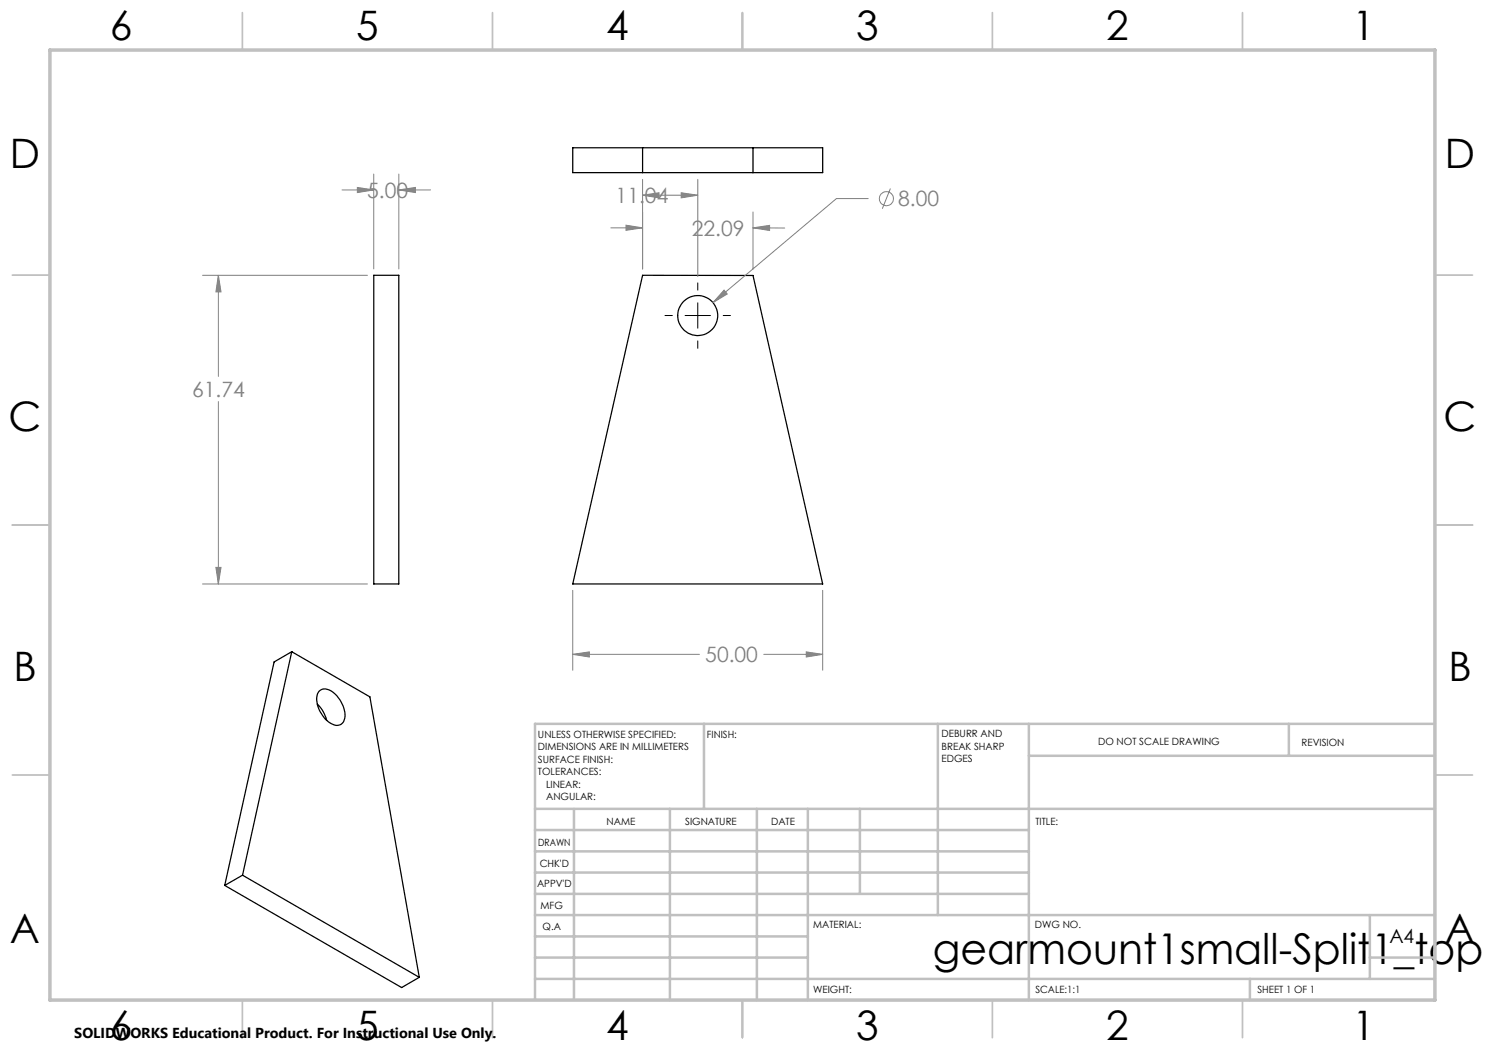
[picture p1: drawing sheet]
<svg xmlns="http://www.w3.org/2000/svg" width="297mm" height="210mm" viewBox="0 0 297 210" stroke-linecap="round" stroke-linejoin="round" font-family="sans-serif">
<g fill="none" stroke="#000" stroke-width=".25">
<path d="M114.5 29.6h50v4.9h-50zM128.5 29.6v4.9M150.6 29.6v4.9M74.8 55.1h5v61.7h-5zM128.5 55.1h22.1l13.9 61.7h-50zM58.3 130.3l-9.8 44.7M58.3 130.3l15.7 9.1 9.9 56.1M58.3 130.3l-3.5 2.1-9.9 44.7M63.8 138.2a2.08 2.08 0 0 1 2.9 .4 5.7 5.7 0 0 1 2.2 5.3 1.66 1.66 0 0 1-2.8 .7 5.7 5.7 0 0 1-2.6-5.8zM63.5 140.8a6.5 6.5 0 0 1 1.8 3.3M44.9 177.1l35.4 20.4 3.6-2M48.5 175l35.4 20.5"/>
<path d="M48.5 175l-3.6 2.1"/>
<circle cx="139.5" cy="63.1" r="4"/>
</g>
<g fill="none" stroke="#808080" stroke-width=".2">
<path d="M68.4 38h6.4M71.5 37.5l3.3 .5-3.3 .5zM74.8 34.8v19M79.8 38l3.3-.5v1zM79.8 34.8v19M79.8 38h6.3M128.5 39l3.3-.4v1zM128.5 39h.1M128.5 35.9v17.9M128.5 39h11.1M136.2 38.6l3.4 .4-3.4 .6zM139.6 35.9v19.4"/>
<path d="M173.6 39.7h-6.3l-24.7 20.8M178.1 37.7l-1.6 4.1M40.5 55.1h33M43.7 55.1l.5 3.3h-1zM43.7 55.1v20.2M122.2 45.6h6.3M125.2 45l3.3 .6-3.3 .5zM144.8 58l.7 .8-2.9 1.7zM150.6 45.6l3.3-.5v1zM150.6 42.4v11.4M150.6 45.6h6.4M43.7 80.3v36.5"/>
<path d="M40.5 116.8h33M43.2 113.5h1l-.5 3.3zM114.5 118.1v15.9M164.5 118.1v15.9M114.5 130.9l3.4-.5v1zM114.5 130.9h25.4M152.8 130.9h11.7M161.3 130.4l3.2 .5-3.2 .5z"/>
<circle cx="177.3" cy="39.7" r="1.4"/>
</g>
<path d="M139.6 56.6v1.4M133 63.1h1.5M137 63.1h5.1M139.6 60.6v5M139.6 68.2v1.5M144.6 63.1h1.5" fill="none" stroke="#000" stroke-width=".2"/>
<g fill="none" stroke="#c0c0c0" stroke-width=".35">
<path d="M48.5 2.5v7.5M98.5 2.5v7.5M148.5 2.5v7.5M198.5 2.5v7.5M248.5 2.5v7.5M2.5 55h7.5M287 55h7.5M2.5 105h7.5M287 105h7.5M2.5 155h7.5M287 155h7.5M48.5 200v7.5"/>
<path d="M98.5 200v7.5M148.5 200v7.5M198.5 200v7.5M248.5 200v7.5"/>
</g>
<g fill="none" stroke="#c0c0c0" stroke-width=".5">
<path d="M140.8 144.8v17M187.6 144.8v38.2M205.8 144.8v55.2M205.8 151.2h81.2M257.8 144.8v6.4M287 144.8h-180v55.2M107 161.8h180M107 178.8h98.8M107 174.5h98.8M107 170.3h98.8M107 166h98.8M114.8 161.8v38.2"/>
<path d="M134 161.8v38.2M151.4 161.8v38.2M161.6 161.8v38.2M172 161.8v17M107 195.8h180M107 191.5h54.6M107 187.3h54.6M107 183h180M250 195.8v4.2M274 191.5h13M274 183v12.8"/>
</g>
<path d="M10 10h277v190h-277z" fill="none" stroke="#c0c0c0" stroke-width=".7"/>
<path d="M150.6 45.6l3.3-.5v1zM125.2 45l3.3 .6-3.3 .5zM161.3 130.4l3.2 .5-3.2 .5zM114.5 130.9l3.4-.5v1zM144.8 58l-2.2 2.5 2.9-1.7zM136.2 38.6l3.4 .4-3.4 .6zM128.5 39l3.3-.4v1zM43.2 113.5h1l-.5 3.3zM43.7 55.1l.5 3.3h-1zM79.8 38l3.3-.5v1zM71.5 37.5l3.3 .5-3.3 .5z" fill="#808080"/>
<text font-size="8.5" x="186.6" y="192.7">gearmount1small-Split1_top</text>
<g font-size="8.1">
<text x="22" y="8">6</text>
<text x="71.2" y="8">5</text>
<text x="121.2" y="8">4</text>
<text x="171.2" y="8">3</text>
<text x="221.2" y="8">2</text>
<text x="270.5" y="8">1</text>
<text x="2" y="33.6">D</text>
<text x="289" y="33.6">D</text>
<text x="1.7" y="86.1">C</text>
<text x="288.7" y="86.1">C</text>
<text x="2.7" y="136.1">B</text>
<text x="289.7" y="136.1">B</text>
<text x="2" y="188.6">A</text>
<text x="289" y="188.6">A</text>
<text x="22" y="208">6</text>
<text x="71.2" y="208">5</text>
<text x="121.2" y="208">4</text>
<text x="171.2" y="208">3</text>
<text x="221.2" y="208">2</text>
<text x="270.5" y="208">1</text>
</g>
<g font-size="4.2" fill="#808080">
<text x="73.4" y="39.6">5.00</text>
<text x="123.1" y="40.6">11.04</text>
<text x="179.6" y="41.3">8.00</text>
<text x="138.3" y="47.2">22.09</text>
<text x="38.4" y="79.4">61.74</text>
<text x="141.1" y="132.5">50.00</text>
</g>
<text font-size="3.9" x="277.9" y="188.5">A4</text>
<text font-size="2.9" x="14.9" y="207.6">SOLIDWORKS Educational Product. For Instructional Use Only.</text>
<g font-size="2">
<text x="107.6" y="147.6">UNLESS OTHERWISE SPECIFIED:</text>
<text x="141.4" y="147.6">FINISH:</text>
<text x="188.3" y="147.5">DEBURR AND</text>
<text x="188.3" y="150">BREAK SHARP</text>
<text x="219.6" y="149">DO NOT SCALE DRAWING</text>
<text x="260.3" y="149.2">REVISION</text>
<text x="107.6" y="150.1">DIMENSIONS ARE IN MILLIMETERS</text>
<text x="107.6" y="152.6">SURFACE FINISH:</text>
<text x="107.6" y="155.1">TOLERANCES:</text>
<text x="188.3" y="152.5">EDGES</text>
<text x="109.2" y="157.6">LINEAR:</text>
<text x="109.2" y="160.1">ANGULAR:</text>
<text x="121.3" y="165">NAME</text>
<text x="137" y="164.9">SIGNATURE</text>
<text x="154.2" y="164.9">DATE</text>
<text x="207.1" y="164.9">TITLE:</text>
<text x="107.6" y="169.1">DRAWN</text>
<text x="107.9" y="173.3">CHK'D</text>
<text x="107.4" y="177.4">APPV'D</text>
<text x="108.1" y="181.8">MFG</text>
<text x="108.5" y="186">Q.A</text>
<text x="162.6" y="185.5">MATERIAL:</text>
<text x="207" y="185.5">DWG NO.</text>
<text x="162.6" y="198.5">WEIGHT:</text>
<text x="207.1" y="198.6">SCALE:1:1</text>
<text x="251.5" y="198.6">SHEET 1 OF 1</text>
</g>
</svg>
